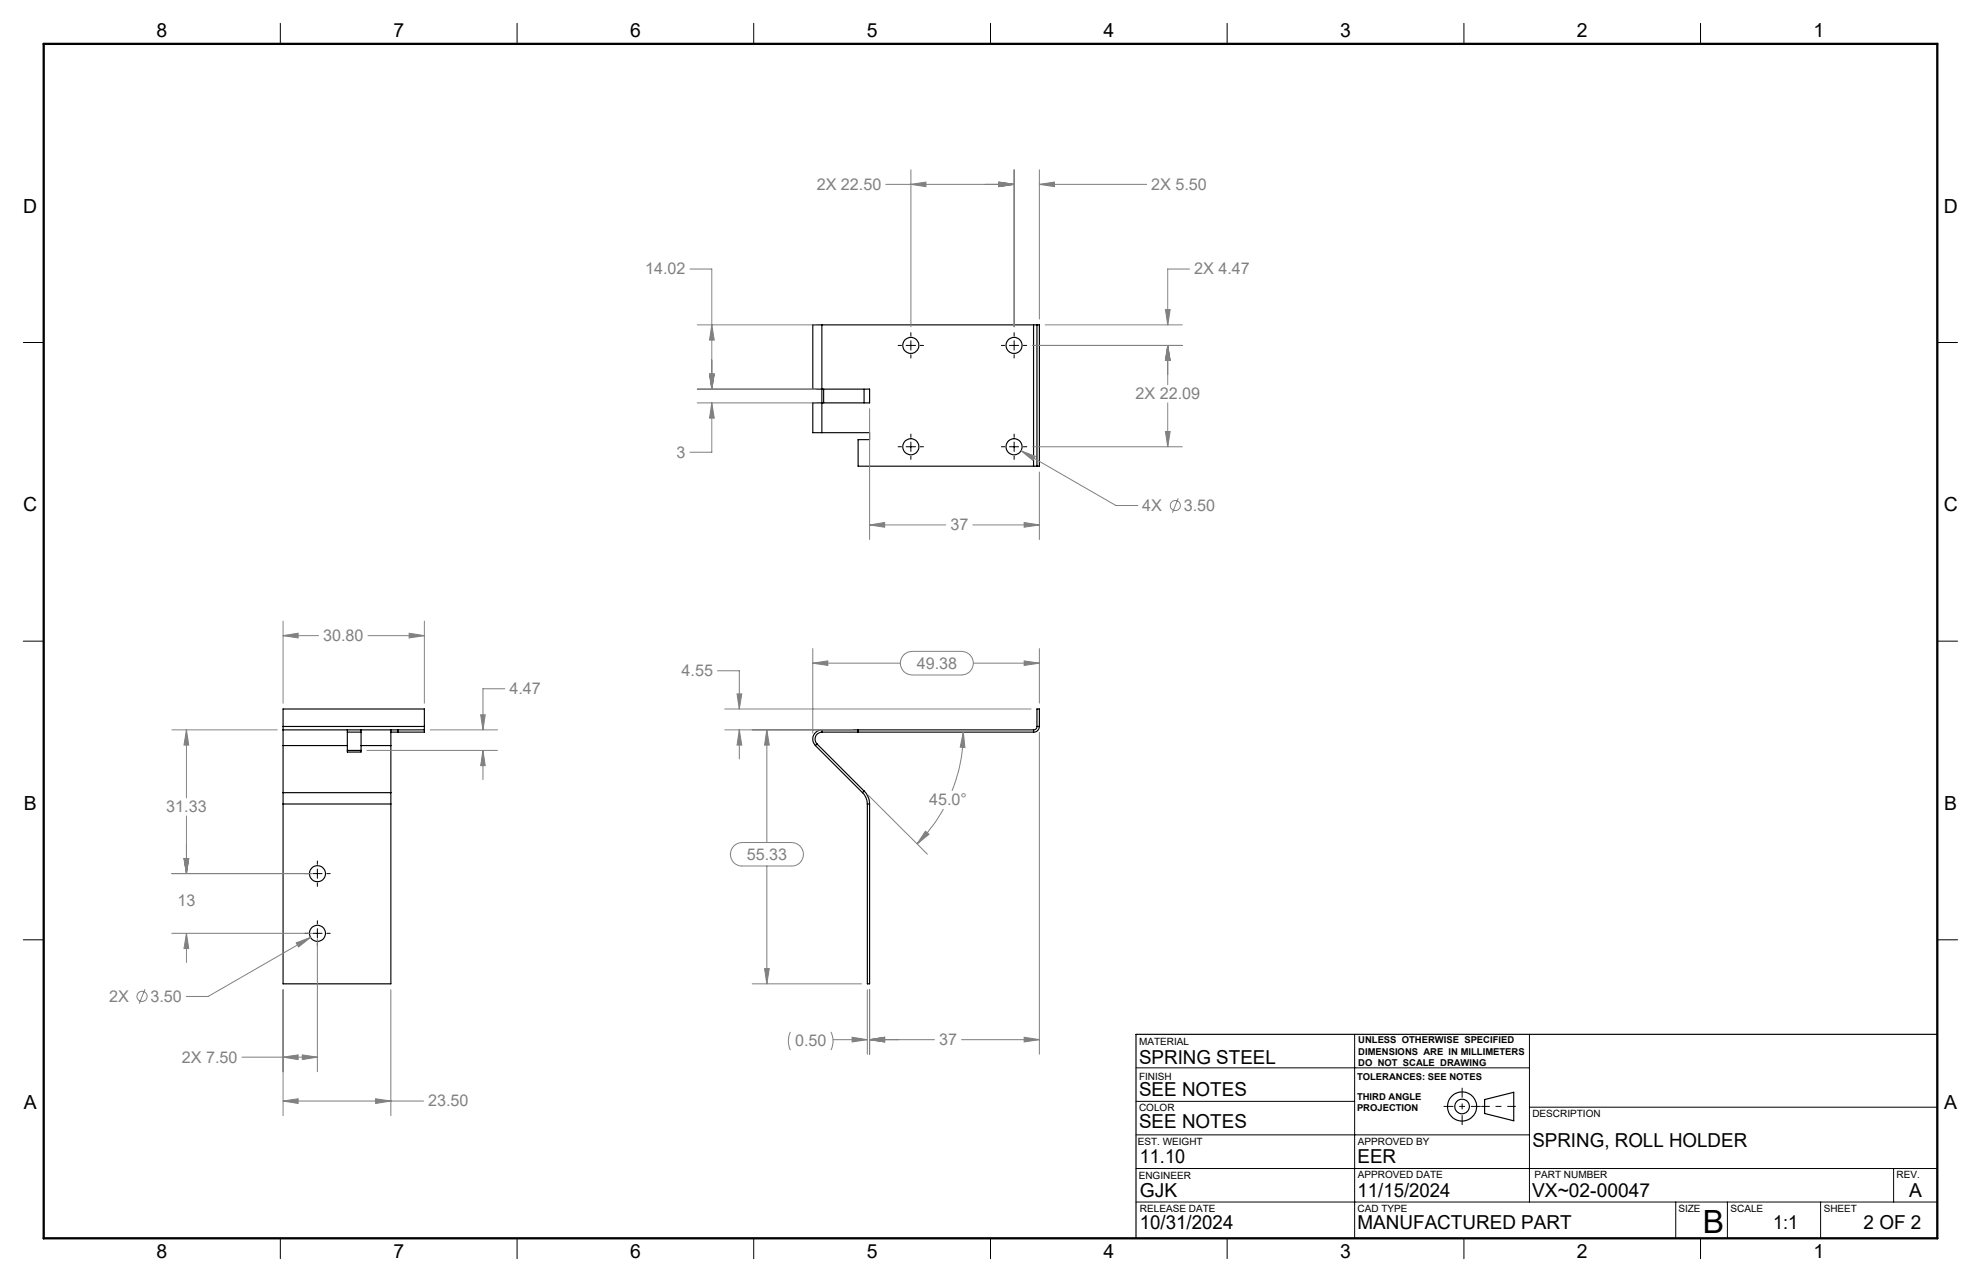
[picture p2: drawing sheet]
<svg xmlns="http://www.w3.org/2000/svg" width="432mm" height="279mm" viewBox="0 0 432 279" stroke-linecap="round" stroke-linejoin="round" font-family="sans-serif">
<g fill="none" stroke="#000" stroke-width=".25">
<path d="M179.1 70.8h-1.9v14h12.3v3h-12.3v6.5h1.9M179.1 70.8h46.2M179.1 70.8v23.5M225.3 70.8h.7M225.3 70.8v30.8M226 70.8h.6v30.8h-.6M226 70.8v30.8M179.1 94.3h10.4v1.5h-2.5v5.8h38.3M179.5 84.8v3M188.3 84.8v3M225.3 101.6h.7M61.7 159.1v3.4"/>
<path d="M61.7 158.3v.8M61.7 159.1h30.8M61.7 158.3v-3.8h30.8v3.8M61.7 158.3h30.8M75.7 159.1v3.4M75.7 159.6h3M78.7 159.1v3.4M85.2 159.1v3.4M86.7 159.1v.5M92.5 158.3v.8M92.5 159.1v.5h-7.3M179.1 159.1a2.01 2.01 0 0 0-1.8 1.2 2.01 2.01 0 0 0 .4 2.2"/>
<path d="M179.1 159.6a1.52 1.52 0 0 0-1.3 .9 1.52 1.52 0 0 0 .3 1.6M179.1 159.1v.5M179.1 159.6h46.2M179.1 159.1h46.2M187 159.1v.5M225.3 159.1v.5M226 158.3a.72 .72 0 0 1-.7 .8M226 158.3v-3.8h.6v3.8M226 158.3h.6M226.6 158.3a1.26 1.26 0 0 1-1.3 1.3M61.7 172.8v2.4M61.7 175.2h23.5"/>
<path d="M61.7 175.2v39.2h23.5v-39.2M61.7 162.5h14M61.7 172.8h23.5M61.7 162.5v10.3M75.7 162.5v1.4h3v-1.4M75.7 163.5h3M78.7 162.5h6.5M85.2 172.8v2.4M85.2 162.5v10.3M177.7 162.5l10.3 10.3M178.1 162.1l-.4 .4M178.1 162.1l10.2 10.3"/>
<path d="M188 172.8a3.5 3.5 0 0 1 1.1 2.4M188.3 172.4a4.1 4.1 0 0 1 1.2 2.8M188.3 172.4l-.3 .4M189.1 175.2v39.2h.4v-39.2M189.1 175.2h.4M323.6 239.6l6.4-1.5v6.2l-6.4-1.6zM422.3 225.4h-174.7v44.5"/>
<circle cx="198.5" cy="75.3" r="1.76"/>
<circle cx="221" cy="75.3" r="1.76"/>
<circle cx="198.5" cy="97.4" r="1.76"/>
<circle cx="221" cy="97.4" r="1.76"/>
<circle cx="69.2" cy="190.4" r="1.75"/>
<circle cx="69.2" cy="203.4" r="1.76"/>
<circle cx="318.7" cy="241.1" r="3.2"/>
<circle cx="318.7" cy="241.2" r="1.6"/>
</g>
<g fill="none" stroke="#808080" stroke-width=".22">
<path d="M198.5 37v34.2M217.7 39.7l3.4 .5-3.4 .5zM221.1 37v34.2M226.6 37v32.5M150.4 58.6h4.8v26.2M193.1 40.2h28M198.5 40.2l3.3-.5v1zM226.6 40.2l3.2-.5v1zM226.6 40.2h23.3M259.3 58.6h-4.8v12.2M152 70.8h25.9M155.2 70.8l.5 3.3h-1z"/>
<path d="M225.1 75.3h32.6M227.8 70.8h29.9M254 67.5h1.1l-.6 3.3zM254.5 75.3l.6 3.3h-1.1zM254.5 75.3v8.6M152 84.8h25.9M152 87.8h25.9M154.7 81.5h1l-.5 3.3zM155.2 87.8l.5 3.3h-1zM155.2 87.8v10.8h-4.8M189.5 89.1v28.5M222.6 98.2l3.1 1.2-.6 .9z"/>
<path d="M222.6 98.2l20.6 12h4.8M225.1 97.4h32.6M254 94.1h1.1l-.6 3.3zM254.5 87.8v9.6M189.5 114.4l3.3-.5v1zM189.5 114.4h16.7M212.1 114.4h14.5M223.2 113.9l3.4 .5-3.4 .5zM226.6 102.9v14.7M256.8 108.6l-1.2 3.2M61.7 138.5l3.3-.5v1zM61.7 135.4v17.8"/>
<path d="M61.7 138.5h7.7M80.2 138.5h12.3M89.2 138l3.3 .5-3.3 .5zM92.5 135.4v17.8M37.5 159.1h22.9M40.6 159.1l.5 3.3h-1zM40.6 159.1v14.8M93.8 159.1h14.6M104.8 155.8h1l-.5 3.3zM110 150.1h-4.7v9M156.4 146.2h4.7v8.3M158 159.1h27.8"/>
<path d="M158 154.5h66.8M160.7 151.2h1l-.6 3.3zM161.1 159.1l.6 3.3h-1zM161.1 159.1v6.3M167.1 159.1l.6 3.3h-1zM167.1 159.1v24.5M177.2 144.5l3.2-.5v1zM177.2 141.4v18.4M177.2 144.5h19.1M197 142.8l.9-.7 .9-.1h10.8a2.58 2.58 0 0 1 2.6 2.5 2.58 2.58 0 0 1-2.6 2.6h-10.8a2.58 2.58 0 0 1-2.3-1.6 2.58 2.58 0 0 1 .5-2.7zM210 159.6l.3 3.3-1-.1zM210 159.6a33.6 33.6 0 0 1-2.5 12.8"/>
<path d="M212.2 144.5h14.4M223.2 144l3.4 .5-3.4 .5zM226.6 141.4v11.8M226.6 159.6v70.2M40.6 177.8v12.6M80 163.5h28.4M105.3 163.5l.5 3.4h-1zM105.3 163.5v6.4M189.3 173.3l12.8 12.9M205.6 176.3a35.1 35.1 0 0 1-5.7 7.6M37.5 190.4h30.4M40.1 187.1h1l-.5 3.3z"/>
<path d="M159.9 184.4l1-.6 .9-.2h10.7a2.56 2.56 0 0 1 2.6 2.6 2.56 2.56 0 0 1-2.6 2.5h-10.7a2.55 2.55 0 0 1-2.4-1.5 2.55 2.55 0 0 1 .5-2.8zM167.1 188.7v25.7M201.7 181.2l.8 .6-2.6 2.1zM31.6 215.6l-1.3 3.1M37.5 203.4h30.4M40.6 203.4l.5 3.3h-1zM40.6 203.4v6.4M61.7 215.7v27.4M64.6 205.5l3.1-1.2-2.6 2.1zM67.7 204.3l-22.3 12.9h-4.8M69.2 204.7v28.9M85.2 215.7v27.4"/>
<path d="M164 214.4h23.8M166.7 211.1h1l-.6 3.3zM189.1 215.7v14.1M189.5 215.7v14.1M52.7 230.4h16.5M61.7 230.4l3.3-.5v1zM61.7 240l3.3-.5v1zM61.7 240h30.6M65.9 229.9l3.3 .5-3.3 .5zM81.9 239.5l3.3 .5-3.3 .5zM172.3 224.9a4.5 4.5 0 0 0 0 3.9M181.1 224.9l.2 .3a4.5 4.5 0 0 1-.2 3.6"/>
<path d="M181.6 226.6h7.5M185.7 226.1l3.4 .5-3.4 .5zM189.5 226.6l3.3-.5v1zM189.5 226.6h14.2M209.6 226.6h17M223.2 226.1l3.4 .5-3.4 .5z"/>
<circle cx="256.2" cy="110.2" r="1.1"/>
<circle cx="31" cy="217.1" r="1.1"/>
</g>
<path d="M330.4 241.1h-7.5" fill="none" stroke="#000" stroke-width=".22" stroke-dasharray="15.2 1.3 1.3 1.3" stroke-dashoffset="13.4" stroke-linecap="butt"/>
<path d="M318.7 237.1v8.1M314.7 241.1h8.1" fill="none" stroke="#000" stroke-width=".22" stroke-dasharray="15.2 1.3 1.3 1.3" stroke-dashoffset="13.1" stroke-linecap="butt"/>
<g fill="none" stroke="#000" stroke-width=".22">
<path d="M61.1 5.1v4.5M112.7 5.1v4.5M164.3 5.1v4.5M215.9 5.1v4.5M267.5 5.1v4.5M319.1 5.1v4.5M370.7 5.1v4.5M5.1 74.6h4.4M195.8 75.3h.7M197.5 75.3h2.1M198.5 72.5v.7M198.5 74.3v2"/>
<path d="M198.5 77.3v.7M200.6 75.3h.7M218.3 75.3h.7M220 75.3h2M221.1 72.5v.7M221.1 74.3v2M221.1 77.3v.7M223.1 75.3h.7M422.3 74.6h4.4M195.8 97.4h.7M197.5 97.4h2.1M198.5 94.6v.7"/>
<path d="M198.5 96.3v2.1M198.5 99.4v.7M200.6 97.4h.7M218.3 97.4h.7M220 97.4h2M221.1 94.6v.7M221.1 96.3v2.1M221.1 99.4v.7M223.1 97.4h.7M5.1 139.7h4.4M422.3 139.7h4.4M66.4 190.4h.8"/>
<path d="M68.2 190.4h2M69.2 187.6v.8M69.2 189.4v2M69.2 192.4v.8M71.2 190.4h.8M5.1 204.8h4.4M66.4 203.4h.8M68.2 203.4h2M69.2 200.7v.7M69.2 202.4v2M69.2 205.5v.7M71.2 203.4h.8"/>
<path d="M422.3 204.8h4.4M247.6 232.7h85.8M295.3 225.4v44.5M333.4 225.4v36.6M247.6 254.7h174.7M247.6 247.3h85.8M247.6 240h47.7M333.4 241.3h88.9M412.7 254.7v7.3M61.1 269.9v4.4M112.7 269.9v4.4M164.3 269.9v4.4"/>
<path d="M215.9 269.9v4.4M247.6 262h174.7M267.5 269.9v4.4M319.1 269.9v4.4M365.3 262v7.9M370.7 269.9v4.4M376.5 262v7.9M396.8 262v7.9"/>
</g>
<path d="M9.5 9.6h412.8v260.3h-412.8z" fill="none" stroke="#000" stroke-width=".5"/>
<path d="M226.6 40.2l3.2-.5v1zM217.7 39.7l3.4 .5-3.4 .5zM217.7 39.7l3.4 .5-3.4 .5zM198.5 40.2l3.3-.5v1zM254 67.5h1.1l-.6 3.3zM254.5 75.3l.6 3.3h-1.1zM254.5 75.3l.6 3.3h-1.1zM254 94.1h1.1l-.6 3.3zM222.6 98.2l2.5 2.1 .6-.9zM155.2 70.8l.5 3.3h-1zM154.7 81.5h1l-.5 3.3zM154.7 81.5h1l-.5 3.3zM155.2 87.8l.5 3.3h-1zM223.2 113.9l3.4 .5-3.4 .5zM189.5 114.4l3.3-.5v1zM177.2 144.5l3.2-.5v1zM223.2 144l3.4 .5-3.4 .5zM223.2 226.1l3.4 .5-3.4 .5zM189.5 226.6l3.3-.5v1zM201.7 181.2l.8 .6-2.6 2.1zM210 159.6l.3 3.3-1-.1zM167.1 159.1l.6 3.3h-1zM166.7 211.1h1l-.6 3.3zM189.5 226.6l3.3-.5v1zM185.7 226.1l3.4 .5-3.4 .5zM161.1 159.1l.6 3.3h-1zM160.7 151.2h1l-.6 3.3zM40.6 159.1l.5 3.3h-1zM40.1 187.1h1l-.5 3.3zM40.1 187.1h1l-.5 3.3zM40.6 203.4l.5 3.3h-1zM61.7 230.4l3.3-.5v1zM65.9 229.9l3.3 .5-3.3 .5zM64.6 205.5l.5 .9 2.6-2.1zM89.2 138l3.3 .5-3.3 .5zM61.7 138.5l3.3-.5v1zM81.9 239.5l3.3 .5-3.3 .5zM61.7 240l3.3-.5v1zM104.8 155.8h1l-.5 3.3zM105.3 163.5l.5 3.4h-1z" fill="#808080"/>
<text font-size="7" x="371.2" y="268.7">B</text>
<g font-size="4.2">
<text x="34.1" y="8.1">8</text>
<text x="85.7" y="8.1">7</text>
<text x="137.3" y="8.1">6</text>
<text x="188.9" y="8.1">5</text>
<text x="240.5" y="8.1">4</text>
<text x="292.1" y="8.1">3</text>
<text x="343.7" y="8.1">2</text>
<text x="395.3" y="8.1">1</text>
<text x="5.1" y="46.4">D</text>
<text x="423.7" y="46.4">D</text>
<text x="5.1" y="111.4">C</text>
<text x="423.7" y="111.4">C</text>
<text x="5.2" y="176.5">B</text>
<text x="423.8" y="176.5">B</text>
<text x="248.3" y="232">SPRING STEEL</text>
<text x="248.3" y="238.9">SEE NOTES</text>
<text x="5.2" y="241.6">A</text>
<text x="248.3" y="245.9">SEE NOTES</text>
<text x="423.8" y="241.6">A</text>
<text x="334" y="249.9">SPRING, ROLL HOLDER</text>
<text x="248.5" y="253.4">11.10</text>
<text x="295.9" y="253.4">EER</text>
<text x="248.5" y="260.8">GJK</text>
<text x="295.9" y="260.8">11/15/2024</text>
<text x="334" y="260.8">VX~02-00047</text>
<text x="416.1" y="260.9">A</text>
<text x="248.5" y="267.9">10/31/2024</text>
<text x="295.9" y="267.9">MANUFACTURED PART</text>
<text x="386.5" y="267.9">1:1</text>
<text x="406.2" y="267.9">2 OF 2</text>
<text x="34.1" y="274.2">8</text>
<text x="85.7" y="274.2">7</text>
<text x="137.3" y="274.2">6</text>
<text x="188.9" y="274.2">5</text>
<text x="240.5" y="274.2">4</text>
<text x="292.1" y="274.2">3</text>
<text x="343.7" y="274.2">2</text>
<text x="395.3" y="274.2">1</text>
</g>
<g font-size="3.5" fill="#808080">
<text x="178" y="41.3">2X 22.50</text>
<text x="250.9" y="41.3">2X 5.50</text>
<text x="140.6" y="59.8">14.02</text>
<text x="260.3" y="59.8">2X 4.47</text>
<text x="247.5" y="87">2X 22.09</text>
<text x="147.5" y="99.7">3</text>
<text x="249" y="111.3">4X</text>
<text x="258" y="111.3">3.50</text>
<text x="207.2" y="115.6">37</text>
<text x="70.4" y="139.7">30.80</text>
<text x="148.6" y="147.3">4.55</text>
<text x="199.8" y="145.7">49.38</text>
<text x="111" y="151.3">4.47</text>
<text x="36.2" y="177">31.33</text>
<text x="202.5" y="175.5">45.0°</text>
<text x="162.8" y="187.4">55.33</text>
<text x="38.7" y="197.5">13</text>
<text x="23.8" y="218.3">2X</text>
<text x="32.8" y="218.3">3.50</text>
<text x="204.7" y="227.7">37</text>
<text x="39.6" y="231.6">2X 7.50</text>
<text x="173.3" y="228">0.50</text>
<text x="93.3" y="241.1">23.50</text>
</g>
<g font-size="2.2">
<text x="248.3" y="227.6">MATERIAL</text>
<text x="248.3" y="235.3">FINISH</text>
<text x="248.3" y="242.1">COLOR</text>
<text x="334" y="243.4">DESCRIPTION</text>
<text x="248" y="249.5">EST. WEIGHT</text>
<text x="296" y="249.5">APPROVED BY</text>
<text x="248.2" y="257">ENGINEER</text>
<text x="296" y="256.8">APPROVED DATE</text>
<text x="334.5" y="256.8">PART NUMBER</text>
<text x="413.4" y="256.8">REV.</text>
<text x="248.5" y="264">RELEASE DATE</text>
<text x="295.9" y="264">CAD TYPE</text>
<text x="365.8" y="264">SIZE</text>
<text x="377.2" y="264">SCALE</text>
<text x="397.5" y="264">SHEET</text>
</g>
<g font-size="2.1">
<text x="296.1" y="227.3">UNLESS OTHERWISE SPECIFIED</text>
<text x="296.1" y="229.8">DIMENSIONS ARE IN MILLIMETERS</text>
<text x="296.1" y="232.3">DO NOT SCALE DRAWING</text>
<text x="295.8" y="235.3">TOLERANCES: SEE NOTES</text>
<text x="295.8" y="239.6">THIRD ANGLE</text>
<text x="295.8" y="242.1">PROJECTION</text>
</g>
</svg>
